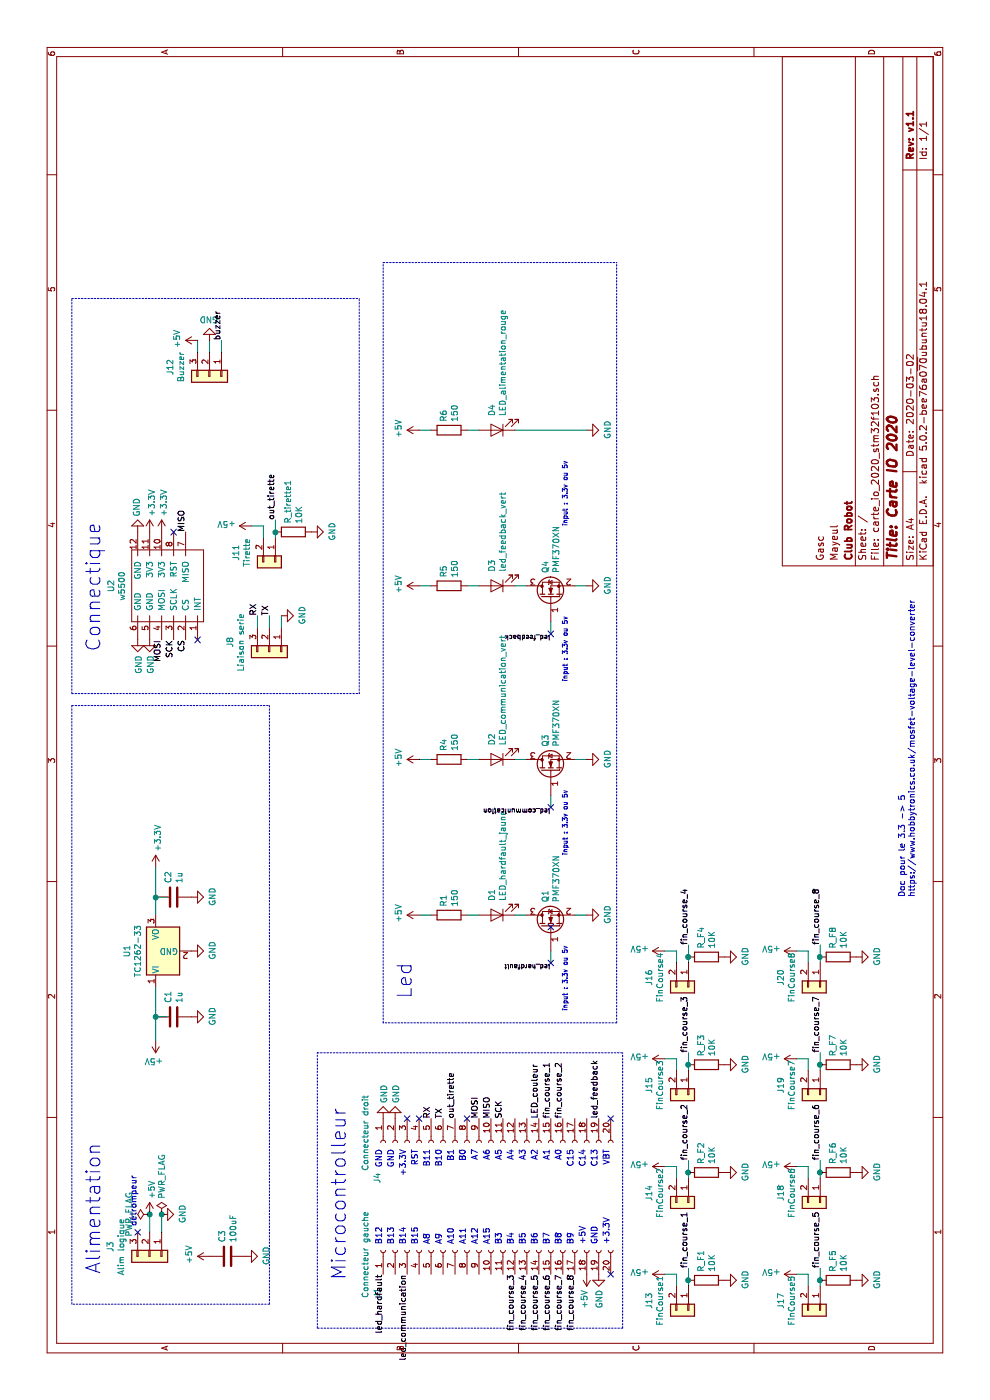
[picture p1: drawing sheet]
EESchema Schematic File Version 4
EELAYER 26 0
EELAYER END
$Descr A4 11693 8268
encoding utf-8
Sheet 1 1
Title "Carte IO 2020"
Date "2020-03-02"
Rev "v1.1"
Comp "Club Robot"
Comment1 "Mayeul"
Comment2 "Gasc"
Comment3 ""
Comment4 ""
$EndDescr
$Comp
L power:+5V #PWR0101
U 1 1
P 1550 1250
F 0 "#PWR0101" H 1550 1100 50  0001 C CNN
F 1 "+5V" V 1565 1378 50  0000 L CNN
F 2 "" H 1550 1250 50  0001 C CNN
F 3 "" H 1550 1250 50  0001 C CNN
	1    1550 1250
	0    1    1    0   
$EndComp
$Comp
L power:GND #PWR0102
U 1 1
P 1550 1350
F 0 "#PWR0102" H 1550 1100 50  0001 C CNN
F 1 "GND" H 1555 1177 50  0000 C CNN
F 2 "" H 1550 1350 50  0001 C CNN
F 3 "" H 1550 1350 50  0001 C CNN
	1    1550 1350
	1    0    0    -1  
$EndComp
Text Notes 1050 850  0    118  ~ 0
Alimentation
Wire Notes Line
	800  2250 800  600 
$Comp
L Device:LED D1
U 1 1
P 4050 4150
F 0 "D1" V 4088 4033 50  0000 R CNN
F 1 "LED_hardfault_jaune" V 3997 4033 50  0000 R CNN
F 2 "LED_THT:LED_D3.0mm" H 4050 4150 50  0001 C CNN
F 3 "~" H 4050 4150 50  0001 C CNN
	1    4050 4150
	0    -1   -1   0   
$EndComp
$Comp
L Device:R R1
U 1 1
P 4050 3750
F 0 "R1" H 4120 3796 50  0000 L CNN
F 1 "150" H 4120 3705 50  0000 L CNN
F 2 "Resistor_SMD:R_1206_3216Metric_Pad1.42x1.75mm_HandSolder" V 3980 3750 50  0001 C CNN
F 3 "~" H 4050 3750 50  0001 C CNN
	1    4050 3750
	1    0    0    -1  
$EndComp
Text Notes 3350 3450 0    118  ~ 0
Led
Wire Wire Line
	4050 3600 4050 3500
Wire Wire Line
	3750 4600 3650 4600
Wire Wire Line
	4050 4800 4050 4900
Wire Wire Line
	4050 4400 4050 4300
Wire Wire Line
	4050 3900 4050 4000
$Comp
L power:GND #PWR0103
U 1 1
P 4050 4900
F 0 "#PWR0103" H 4050 4650 50  0001 C CNN
F 1 "GND" H 4055 4727 50  0000 C CNN
F 2 "" H 4050 4900 50  0001 C CNN
F 3 "" H 4050 4900 50  0001 C CNN
	1    4050 4900
	1    0    0    -1  
$EndComp
$Comp
L power:+5V #PWR0104
U 1 1
P 4050 3500
F 0 "#PWR0104" H 4050 3350 50  0001 C CNN
F 1 "+5V" H 4065 3673 50  0000 C CNN
F 2 "" H 4050 3500 50  0001 C CNN
F 3 "" H 4050 3500 50  0001 C CNN
	1    4050 3500
	1    0    0    -1  
$EndComp
Text Notes 3250 4750 0    39   ~ 0
input : 3.3v ou 5v
Text Label 3650 4600 1    39   ~ 0
led_hardfault
Wire Notes Line
	3150 5150 3150 3200
Text Notes 1000 2900 0    118  ~ 0
Microcontrolleur
$Comp
L Connector_Generic:Conn_01x03 J8
U 1 1
P 6250 2250
F 0 "J8" H 6170 1925 50  0000 C CNN
F 1 "Liaison serie" H 6170 2016 50  0000 C CNN
F 2 "TerminalBlock_Phoenix:TerminalBlock_Phoenix_MPT-0,5-3-2.54_1x03_P2.54mm_Horizontal" H 6250 2250 50  0001 C CNN
F 3 "~" H 6250 2250 50  0001 C CNN
	1    6250 2250
	-1   0    0    1   
$EndComp
Wire Wire Line
	6450 2350 6550 2350
Wire Wire Line
	6450 2250 6550 2250
Wire Wire Line
	6450 2150 6550 2150
$Comp
L power:GND #PWR0105
U 1 1
P 6550 2350
F 0 "#PWR0105" H 6550 2100 50  0001 C CNN
F 1 "GND" H 6555 2177 50  0000 C CNN
F 2 "" H 6550 2350 50  0001 C CNN
F 3 "" H 6550 2350 50  0001 C CNN
	1    6550 2350
	1    0    0    -1  
$EndComp
Text Label 6550 2250 0    50   ~ 0
TX
Text Notes 6250 850  0    118  ~ 0
Connectique
$Comp
L @Robot:w5500 U2
U 1 1
P 6800 1400
F 0 "U2" H 6800 1875 50  0000 C CNN
F 1 "w5500" H 6800 1784 50  0000 C CNN
F 2 "@Robot:w5500" H 6800 1050 50  0001 C CNN
F 3 "/home/paul/nextcloud/Documents/INSA/Club Robot/DOC/w5500/W5500.pdf" H 6800 1050 50  0001 C CNN
	1    6800 1400
	1    0    0    -1  
$EndComp
$Comp
L power:GND #PWR0106
U 1 1
P 6350 1150
F 0 "#PWR0106" H 6350 900 50  0001 C CNN
F 1 "GND" V 6355 1022 50  0000 R CNN
F 2 "" H 6350 1150 50  0001 C CNN
F 3 "" H 6350 1150 50  0001 C CNN
	1    6350 1150
	0    1    1    0   
$EndComp
$Comp
L power:GND #PWR0107
U 1 1
P 6350 1250
F 0 "#PWR0107" H 6350 1000 50  0001 C CNN
F 1 "GND" V 6355 1122 50  0000 R CNN
F 2 "" H 6350 1250 50  0001 C CNN
F 3 "" H 6350 1250 50  0001 C CNN
	1    6350 1250
	0    1    1    0   
$EndComp
$Comp
L power:GND #PWR0108
U 1 1
P 7250 1150
F 0 "#PWR0108" H 7250 900 50  0001 C CNN
F 1 "GND" V 7255 1022 50  0000 R CNN
F 2 "" H 7250 1150 50  0001 C CNN
F 3 "" H 7250 1150 50  0001 C CNN
	1    7250 1150
	0    -1   -1   0   
$EndComp
$Comp
L Connector_Generic:Conn_01x03 J3
U 1 1
P 1200 1250
F 0 "J3" H 1120 925 50  0000 C CNN
F 1 "Alim logique" H 1120 1016 50  0000 C CNN
F 2 "TerminalBlock_Phoenix:TerminalBlock_Phoenix_MPT-0,5-3-2.54_1x03_P2.54mm_Horizontal" H 1200 1250 50  0001 C CNN
F 3 "~" H 1200 1250 50  0001 C CNN
	1    1200 1250
	-1   0    0    1   
$EndComp
Wire Wire Line
	1400 1250 1550 1250
Wire Wire Line
	1400 1350 1550 1350
NoConn ~ 1400 1150
Text Notes 1450 1150 0    50   ~ 0
détrompeur
$Comp
L power:+3.3V #PWR0109
U 1 1
P 7250 1250
F 0 "#PWR0109" H 7250 1100 50  0001 C CNN
F 1 "+3.3V" V 7265 1378 50  0000 L CNN
F 2 "" H 7250 1250 50  0001 C CNN
F 3 "" H 7250 1250 50  0001 C CNN
	1    7250 1250
	0    1    1    0   
$EndComp
$Comp
L power:+3.3V #PWR0110
U 1 1
P 7250 1350
F 0 "#PWR0110" H 7250 1200 50  0001 C CNN
F 1 "+3.3V" V 7265 1478 50  0000 L CNN
F 2 "" H 7250 1350 50  0001 C CNN
F 3 "" H 7250 1350 50  0001 C CNN
	1    7250 1350
	0    1    1    0   
$EndComp
NoConn ~ 7250 1450
Wire Notes Line
	9500 3200 9500 5150
Text Notes 4200 7650 0    50   ~ 0
Doc pour le 3.3 -> 5\nhttps://www.hobbytronics.co.uk/mosfet-voltage-level-converter
Wire Notes Line
	800  600  5800 600 
Wire Notes Line
	800  2250 5800 2250
Wire Notes Line
	5800 600  5800 2250
$Comp
L Connector:Conn_01x20_Female J1
U 1 1
P 1250 4100
F 0 "J1" H 850 5050 50  0000 L CNN
F 1 "Connecteur gauche" H 850 5150 50  0000 L CNN
F 2 "@Robot:PinSocket_1x20_P2.54mm_Vertical_Long_Pads" H 1250 4100 50  0001 C CNN
F 3 "~" H 1250 4100 50  0001 C CNN
	1    1250 4100
	1    0    0    -1  
$EndComp
$Comp
L power:GND #PWR0111
U 1 1
P 1050 5000
F 0 "#PWR0111" H 1050 4750 50  0001 C CNN
F 1 "GND" V 1055 4872 50  0000 R CNN
F 2 "" H 1050 5000 50  0001 C CNN
F 3 "" H 1050 5000 50  0001 C CNN
	1    1050 5000
	0    1    1    0   
$EndComp
$Comp
L power:GND #PWR0112
U 1 1
P 2350 3200
F 0 "#PWR0112" H 2350 2950 50  0001 C CNN
F 1 "GND" V 2355 3072 50  0000 R CNN
F 2 "" H 2350 3200 50  0001 C CNN
F 3 "" H 2350 3200 50  0001 C CNN
	1    2350 3200
	0    -1   1    0   
$EndComp
$Comp
L power:GND #PWR0113
U 1 1
P 2350 3300
F 0 "#PWR0113" H 2350 3050 50  0001 C CNN
F 1 "GND" V 2355 3172 50  0000 R CNN
F 2 "" H 2350 3300 50  0001 C CNN
F 3 "" H 2350 3300 50  0001 C CNN
	1    2350 3300
	0    -1   1    0   
$EndComp
$Comp
L power:+5V #PWR0114
U 1 1
P 1050 4900
F 0 "#PWR0114" H 1050 4750 50  0001 C CNN
F 1 "+5V" V 1065 5028 50  0000 L CNN
F 2 "" H 1050 4900 50  0001 C CNN
F 3 "" H 1050 4900 50  0001 C CNN
	1    1050 4900
	0    -1   -1   0   
$EndComp
Wire Notes Line
	2900 2650 2900 5200
Wire Notes Line
	600  5200 600  2650
Wire Notes Line
	3150 5150 9500 5150
Wire Notes Line
	3150 3200 9500 3200
$Comp
L Connector:Conn_01x20_Female J4
U 1 1
P 2150 4100
F 0 "J4" H 2400 5050 50  0000 L CNN
F 1 "Connecteur droit" H 1750 5150 50  0000 L CNN
F 2 "@Robot:PinSocket_1x20_P2.54mm_Vertical_Long_Pads" H 2150 4100 50  0001 C CNN
F 3 "~" H 2150 4100 50  0001 C CNN
	1    2150 4100
	-1   0    0    -1  
$EndComp
NoConn ~ 6350 1650
$Comp
L power:PWR_FLAG #FLG0101
U 1 1
P 1550 1350
F 0 "#FLG0101" H 1550 1425 50  0001 C CNN
F 1 "PWR_FLAG" V 1550 1478 50  0000 L CNN
F 2 "" H 1550 1350 50  0001 C CNN
F 3 "~" H 1550 1350 50  0001 C CNN
	1    1550 1350
	0    1    1    0   
$EndComp
Connection ~ 1550 1350
$Comp
L power:PWR_FLAG #FLG0102
U 1 1
P 1550 1250
F 0 "#FLG0102" H 1550 1325 50  0001 C CNN
F 1 "PWR_FLAG" H 1550 1424 50  0000 C CNN
F 2 "" H 1550 1250 50  0001 C CNN
F 3 "~" H 1550 1250 50  0001 C CNN
	1    1550 1250
	1    0    0    -1  
$EndComp
Connection ~ 1550 1250
Text Notes 2100 5100 2    50   ~ 0
VBT
Text Notes 2100 5000 2    50   ~ 0
C13\n
Text Notes 2100 4900 2    50   ~ 0
C14
Text Notes 2100 4800 2    50   ~ 0
C15
Text Notes 2100 4700 2    50   ~ 0
A0
Text Notes 2100 4600 2    50   ~ 0
A1
Text Notes 2100 4500 2    50   ~ 0
A2
Text Notes 2100 4400 2    50   ~ 0
A3
Text Notes 2100 4300 2    50   ~ 0
A4
Text Notes 2100 4200 2    50   ~ 0
A5
Text Notes 2100 4100 2    50   ~ 0
A6
Text Notes 2100 4000 2    50   ~ 0
A7
Text Notes 2100 3900 2    50   ~ 0
B0
Text Notes 2100 3800 2    50   ~ 0
B1
Text Notes 2100 3700 2    50   ~ 0
B10
Text Notes 2100 3600 2    50   ~ 0
B11
Text Notes 2100 3500 2    50   ~ 0
RST
Text Notes 2100 3400 2    50   ~ 0
+3.3V
Text Notes 2100 3300 2    50   ~ 0
GND
Text Notes 2100 3200 2    50   ~ 0
GND
Text Notes 1300 5100 0    50   ~ 0
+3.3V
Text Notes 1300 5000 0    50   ~ 0
GND
Text Notes 1300 4900 0    50   ~ 0
+5V
Text Notes 1300 4800 0    50   ~ 0
B9
Text Notes 1300 4700 0    50   ~ 0
B8
Text Notes 1300 4600 0    50   ~ 0
B7
Text Notes 1300 4500 0    50   ~ 0
B6
Text Notes 1300 4400 0    50   ~ 0
B5
Text Notes 1300 4300 0    50   ~ 0
B4
Text Notes 1300 4200 0    50   ~ 0
B3
Text Notes 1300 4100 0    50   ~ 0
A15
Text Notes 1300 4000 0    50   ~ 0
A12
Text Notes 1300 3900 0    50   ~ 0
A11
Text Notes 1300 3800 0    50   ~ 0
A10
Text Notes 1300 3700 0    50   ~ 0
A9
Text Notes 1300 3600 0    50   ~ 0
A8
Text Notes 1300 3500 0    50   ~ 0
B15
Text Notes 1300 3400 0    50   ~ 0
B14
Text Notes 1300 3300 0    50   ~ 0
B13
Text Notes 1300 3200 0    50   ~ 0
B12
NoConn ~ 2350 5100
NoConn ~ 2350 3500
$Comp
L Device:Q_NMOS_GSD Q1
U 1 1
P 3950 4600
F 0 "Q1" H 4156 4646 50  0000 L CNN
F 1 "PMF370XN" H 4156 4555 50  0000 L CNN
F 2 "Package_TO_SOT_SMD:SOT-323_SC-70_Handsoldering" H 4150 4700 50  0001 C CNN
F 3 "~" H 3950 4600 50  0001 C CNN
	1    3950 4600
	1    0    0    -1  
$EndComp
$Comp
L Device:LED D2
U 1 1
P 5350 4150
F 0 "D2" V 5388 4033 50  0000 R CNN
F 1 "LED_communication_vert" V 5297 4033 50  0000 R CNN
F 2 "LED_THT:LED_D3.0mm" H 5350 4150 50  0001 C CNN
F 3 "~" H 5350 4150 50  0001 C CNN
	1    5350 4150
	0    -1   -1   0   
$EndComp
$Comp
L Device:R R4
U 1 1
P 5350 3750
F 0 "R4" H 5420 3796 50  0000 L CNN
F 1 "150" H 5420 3705 50  0000 L CNN
F 2 "Resistor_SMD:R_1206_3216Metric_Pad1.42x1.75mm_HandSolder" V 5280 3750 50  0001 C CNN
F 3 "~" H 5350 3750 50  0001 C CNN
	1    5350 3750
	1    0    0    -1  
$EndComp
Wire Wire Line
	5350 3600 5350 3500
Wire Wire Line
	5050 4600 4950 4600
Wire Wire Line
	5350 4800 5350 4900
Wire Wire Line
	5350 4400 5350 4300
Wire Wire Line
	5350 3900 5350 4000
$Comp
L power:GND #PWR0115
U 1 1
P 5350 4900
F 0 "#PWR0115" H 5350 4650 50  0001 C CNN
F 1 "GND" H 5355 4727 50  0000 C CNN
F 2 "" H 5350 4900 50  0001 C CNN
F 3 "" H 5350 4900 50  0001 C CNN
	1    5350 4900
	1    0    0    -1  
$EndComp
$Comp
L power:+5V #PWR0116
U 1 1
P 5350 3500
F 0 "#PWR0116" H 5350 3350 50  0001 C CNN
F 1 "+5V" H 5365 3673 50  0000 C CNN
F 2 "" H 5350 3500 50  0001 C CNN
F 3 "" H 5350 3500 50  0001 C CNN
	1    5350 3500
	1    0    0    -1  
$EndComp
Text Notes 4550 4750 0    39   ~ 0
input : 3.3v ou 5v
Text Label 4950 4600 1    39   ~ 0
led_communication
$Comp
L Device:Q_NMOS_GSD Q3
U 1 1
P 5250 4600
F 0 "Q3" H 5456 4646 50  0000 L CNN
F 1 "PMF370XN" H 5456 4555 50  0000 L CNN
F 2 "Package_TO_SOT_SMD:SOT-323_SC-70_Handsoldering" H 5450 4700 50  0001 C CNN
F 3 "~" H 5250 4600 50  0001 C CNN
	1    5250 4600
	1    0    0    -1  
$EndComp
$Comp
L Device:LED D3
U 1 1
P 6800 4150
F 0 "D3" V 6838 4033 50  0000 R CNN
F 1 "led_feedback_vert" V 6747 4033 50  0000 R CNN
F 2 "LED_THT:LED_D3.0mm" H 6800 4150 50  0001 C CNN
F 3 "~" H 6800 4150 50  0001 C CNN
	1    6800 4150
	0    -1   -1   0   
$EndComp
$Comp
L Device:R R5
U 1 1
P 6800 3750
F 0 "R5" H 6870 3796 50  0000 L CNN
F 1 "150" H 6870 3705 50  0000 L CNN
F 2 "Resistor_SMD:R_1206_3216Metric_Pad1.42x1.75mm_HandSolder" V 6730 3750 50  0001 C CNN
F 3 "~" H 6800 3750 50  0001 C CNN
	1    6800 3750
	1    0    0    -1  
$EndComp
Wire Wire Line
	6800 3600 6800 3500
Wire Wire Line
	6500 4600 6400 4600
Wire Wire Line
	6800 4800 6800 4900
Wire Wire Line
	6800 4400 6800 4300
Wire Wire Line
	6800 3900 6800 4000
$Comp
L power:GND #PWR0117
U 1 1
P 6800 4900
F 0 "#PWR0117" H 6800 4650 50  0001 C CNN
F 1 "GND" H 6805 4727 50  0000 C CNN
F 2 "" H 6800 4900 50  0001 C CNN
F 3 "" H 6800 4900 50  0001 C CNN
	1    6800 4900
	1    0    0    -1  
$EndComp
$Comp
L power:+5V #PWR0118
U 1 1
P 6800 3500
F 0 "#PWR0118" H 6800 3350 50  0001 C CNN
F 1 "+5V" H 6815 3673 50  0000 C CNN
F 2 "" H 6800 3500 50  0001 C CNN
F 3 "" H 6800 3500 50  0001 C CNN
	1    6800 3500
	1    0    0    -1  
$EndComp
Text Notes 6000 4750 0    39   ~ 0
input : 3.3v ou 5v
Text Label 6400 4600 1    39   ~ 0
led_feedback
$Comp
L Device:Q_NMOS_GSD Q4
U 1 1
P 6700 4600
F 0 "Q4" H 6906 4646 50  0000 L CNN
F 1 "PMF370XN" H 6906 4555 50  0000 L CNN
F 2 "Package_TO_SOT_SMD:SOT-323_SC-70_Handsoldering" H 6900 4700 50  0001 C CNN
F 3 "~" H 6700 4600 50  0001 C CNN
	1    6700 4600
	1    0    0    -1  
$EndComp
$Comp
L Device:LED D4
U 1 1
P 8100 4150
F 0 "D4" V 8138 4033 50  0000 R CNN
F 1 "LED_alimentation_rouge" V 8047 4033 50  0000 R CNN
F 2 "LED_THT:LED_D3.0mm" H 8100 4150 50  0001 C CNN
F 3 "~" H 8100 4150 50  0001 C CNN
	1    8100 4150
	0    -1   -1   0   
$EndComp
$Comp
L Device:R R6
U 1 1
P 8100 3750
F 0 "R6" H 8170 3796 50  0000 L CNN
F 1 "150" H 8170 3705 50  0000 L CNN
F 2 "Resistor_SMD:R_1206_3216Metric_Pad1.42x1.75mm_HandSolder" V 8030 3750 50  0001 C CNN
F 3 "~" H 8100 3750 50  0001 C CNN
	1    8100 3750
	1    0    0    -1  
$EndComp
Wire Wire Line
	8100 3600 8100 3500
Wire Wire Line
	8100 3900 8100 4000
$Comp
L power:GND #PWR0119
U 1 1
P 8100 4900
F 0 "#PWR0119" H 8100 4650 50  0001 C CNN
F 1 "GND" H 8105 4727 50  0000 C CNN
F 2 "" H 8100 4900 50  0001 C CNN
F 3 "" H 8100 4900 50  0001 C CNN
	1    8100 4900
	1    0    0    -1  
$EndComp
$Comp
L power:+5V #PWR0120
U 1 1
P 8100 3500
F 0 "#PWR0120" H 8100 3350 50  0001 C CNN
F 1 "+5V" H 8115 3673 50  0000 C CNN
F 2 "" H 8100 3500 50  0001 C CNN
F 3 "" H 8100 3500 50  0001 C CNN
	1    8100 3500
	1    0    0    -1  
$EndComp
Text Notes 7300 4750 0    39   ~ 0
input : 3.3v ou 5v
Wire Wire Line
	8100 4300 8100 4900
NoConn ~ 3650 4600
NoConn ~ 6400 4600
Wire Notes Line
	5900 3000 9200 3000
Wire Notes Line
	5900 600  9200 600 
Wire Notes Line
	600  2650 2900 2650
Wire Notes Line
	600  5200 2900 5200
NoConn ~ 1050 5100
NoConn ~ 2350 3400
NoConn ~ 4950 4600
Text Label 6350 1350 2    50   ~ 0
MOSI
Text Label 6350 1450 2    50   ~ 0
SCK
Text Label 6350 1550 2    50   ~ 0
CS
Text Label 7250 1550 0    50   ~ 0
MISO
Text Label 2350 4100 0    50   ~ 0
MISO
Text Label 2350 4000 0    50   ~ 0
MOSI
Text Label 2350 4200 0    50   ~ 0
SCK
Text Label 6550 2150 0    50   ~ 0
RX
$Comp
L Connector_Generic:Conn_01x02 J11
U 1 1
P 7000 2300
F 0 "J11" H 6920 1975 50  0000 C CNN
F 1 "Tirette" H 6920 2066 50  0000 C CNN
F 2 "TerminalBlock_Phoenix:TerminalBlock_Phoenix_MPT-0,5-2-2.54_1x02_P2.54mm_Horizontal" H 7000 2300 50  0001 C CNN
F 3 "~" H 7000 2300 50  0001 C CNN
	1    7000 2300
	-1   0    0    1   
$EndComp
Wire Wire Line
	7200 2200 7300 2200
Wire Wire Line
	7300 2200 7300 2100
Text Label 2350 3700 0    50   ~ 0
TX
Text Label 2350 3600 0    50   ~ 0
RX
Text Label 2350 3800 0    50   ~ 0
out_tirette
Wire Notes Line
	5900 600  5900 3000
Wire Notes Line
	9200 600  9200 3000
Text Label 7350 2300 0    50   ~ 0
out_tirette
Text Label 2350 4500 0    50   ~ 0
LED_couleur
Text Label 1050 3200 2    50   ~ 0
led_hardfault
Text Label 2350 5000 0    50   ~ 0
led_feedback
Text Label 1050 3400 2    50   ~ 0
led_communication
$Comp
L Regulator_Linear:TC1262-33 U1
U 1 1
P 3750 1300
F 0 "U1" H 3750 1542 50  0000 C CNN
F 1 "TC1262-33" H 3750 1451 50  0000 C CNN
F 2 "Package_TO_SOT_SMD:SOT-223-3_TabPin2" H 3750 1525 50  0001 C CIN
F 3 "http://ww1.microchip.com/downloads/en/DeviceDoc/21373C.pdf" H 3750 1000 50  0001 C CNN
	1    3750 1300
	1    0    0    -1  
$EndComp
$Comp
L Device:C C1
U 1 1
P 3200 1450
F 0 "C1" H 3315 1496 50  0000 L CNN
F 1 "1u" H 3315 1405 50  0000 L CNN
F 2 "Capacitor_SMD:C_1206_3216Metric_Pad1.42x1.75mm_HandSolder" H 3238 1300 50  0001 C CNN
F 3 "~" H 3200 1450 50  0001 C CNN
	1    3200 1450
	1    0    0    -1  
$EndComp
$Comp
L Device:C C2
U 1 1
P 4200 1450
F 0 "C2" H 4315 1496 50  0000 L CNN
F 1 "1u" H 4315 1405 50  0000 L CNN
F 2 "Capacitor_SMD:C_1206_3216Metric_Pad1.42x1.75mm_HandSolder" H 4238 1300 50  0001 C CNN
F 3 "~" H 4200 1450 50  0001 C CNN
	1    4200 1450
	1    0    0    -1  
$EndComp
$Comp
L Device:C C3
U 1 1
P 1200 1900
F 0 "C3" H 1315 1946 50  0000 L CNN
F 1 "100uF" H 1315 1855 50  0000 L CNN
F 2 "Capacitor_THT:CP_Radial_D6.3mm_P2.50mm" H 1238 1750 50  0001 C CNN
F 3 "~" H 1200 1900 50  0001 C CNN
	1    1200 1900
	1    0    0    -1  
$EndComp
$Comp
L power:+5V #PWR0126
U 1 1
P 1200 1750
F 0 "#PWR0126" H 1200 1600 50  0001 C CNN
F 1 "+5V" H 1215 1923 50  0000 C CNN
F 2 "" H 1200 1750 50  0001 C CNN
F 3 "" H 1200 1750 50  0001 C CNN
	1    1200 1750
	1    0    0    -1  
$EndComp
$Comp
L power:GND #PWR0127
U 1 1
P 1200 2050
F 0 "#PWR0127" H 1200 1800 50  0001 C CNN
F 1 "GND" H 1205 1877 50  0000 C CNN
F 2 "" H 1200 2050 50  0001 C CNN
F 3 "" H 1200 2050 50  0001 C CNN
	1    1200 2050
	1    0    0    -1  
$EndComp
$Comp
L power:+5V #PWR0128
U 1 1
P 3000 1300
F 0 "#PWR0128" H 3000 1150 50  0001 C CNN
F 1 "+5V" H 3015 1473 50  0000 C CNN
F 2 "" H 3000 1300 50  0001 C CNN
F 3 "" H 3000 1300 50  0001 C CNN
	1    3000 1300
	0    -1   -1   0   
$EndComp
Wire Wire Line
	3200 1300 3200 1400
Connection ~ 3200 1300
Wire Wire Line
	3200 1300 3450 1300
$Comp
L power:+3.3V #PWR0129
U 1 1
P 4450 1300
F 0 "#PWR0129" H 4450 1150 50  0001 C CNN
F 1 "+3.3V" V 4465 1428 50  0000 L CNN
F 2 "" H 4450 1300 50  0001 C CNN
F 3 "" H 4450 1300 50  0001 C CNN
	1    4450 1300
	0    1    1    0   
$EndComp
Wire Wire Line
	4050 1300 4200 1300
Wire Wire Line
	4200 1400 4200 1300
Wire Wire Line
	3000 1300 3200 1300
$Comp
L power:GND #PWR0130
U 1 1
P 3200 1600
F 0 "#PWR0130" H 3200 1350 50  0001 C CNN
F 1 "GND" H 3205 1427 50  0000 C CNN
F 2 "" H 3200 1600 50  0001 C CNN
F 3 "" H 3200 1600 50  0001 C CNN
	1    3200 1600
	1    0    0    -1  
$EndComp
$Comp
L power:GND #PWR0131
U 1 1
P 3750 1600
F 0 "#PWR0131" H 3750 1350 50  0001 C CNN
F 1 "GND" H 3755 1427 50  0000 C CNN
F 2 "" H 3750 1600 50  0001 C CNN
F 3 "" H 3750 1600 50  0001 C CNN
	1    3750 1600
	1    0    0    -1  
$EndComp
$Comp
L power:GND #PWR0132
U 1 1
P 4200 1600
F 0 "#PWR0132" H 4200 1350 50  0001 C CNN
F 1 "GND" H 4205 1427 50  0000 C CNN
F 2 "" H 4200 1600 50  0001 C CNN
F 3 "" H 4200 1600 50  0001 C CNN
	1    4200 1600
	1    0    0    -1  
$EndComp
Connection ~ 4200 1300
Wire Wire Line
	4200 1300 4450 1300
NoConn ~ 3950 4600
$Comp
L Connector_Generic:Conn_01x03 J12
U 1 1
P 8550 1750
F 0 "J12" H 8470 1425 50  0000 C CNN
F 1 "Buzzer" H 8470 1516 50  0000 C CNN
F 2 "@Robot:HE14-3-straight" H 8550 1750 50  0001 C CNN
F 3 "~" H 8550 1750 50  0001 C CNN
	1    8550 1750
	-1   0    0    1   
$EndComp
Wire Wire Line
	8750 1850 8850 1850
Wire Wire Line
	8750 1750 8850 1750
Wire Wire Line
	8750 1650 8850 1650
$Comp
L power:GND #PWR0125
U 1 1
P 8850 1750
F 0 "#PWR0125" H 8850 1500 50  0001 C CNN
F 1 "GND" H 8855 1577 50  0000 C CNN
F 2 "" H 8850 1750 50  0001 C CNN
F 3 "" H 8850 1750 50  0001 C CNN
	1    8850 1750
	0    -1   -1   0   
$EndComp
$Comp
L power:+5V #PWR0135
U 1 1
P 8850 1650
F 0 "#PWR0135" H 8850 1500 50  0001 C CNN
F 1 "+5V" H 8865 1823 50  0000 C CNN
F 2 "" H 8850 1650 50  0001 C CNN
F 3 "" H 8850 1650 50  0001 C CNN
	1    8850 1650
	1    0    0    -1  
$EndComp
Text Label 8850 1850 0    50   ~ 0
buzzer
Wire Wire Line
	7200 2300 7250 2300
Wire Wire Line
	950  5650 1050 5650
Wire Wire Line
	1050 5650 1050 5550
$Comp
L power:+5V #PWR0136
U 1 1
P 1050 5550
F 0 "#PWR0136" H 1050 5400 50  0001 C CNN
F 1 "+5V" V 1065 5678 50  0000 L CNN
F 2 "" H 1050 5550 50  0001 C CNN
F 3 "" H 1050 5550 50  0001 C CNN
	1    1050 5550
	1    0    0    -1  
$EndComp
Text Label 1100 5750 0    50   ~ 0
fin_course_1
Wire Wire Line
	950  5750 1000 5750
$Comp
L Connector_Generic:Conn_01x02 J13
U 1 1
P 750 5750
F 0 "J13" H 670 5425 50  0000 C CNN
F 1 "FinCourse1" H 670 5516 50  0000 C CNN
F 2 "TerminalBlock_Phoenix:TerminalBlock_Phoenix_MPT-0,5-2-2.54_1x02_P2.54mm_Horizontal" H 750 5750 50  0001 C CNN
F 3 "~" H 750 5750 50  0001 C CNN
	1    750  5750
	-1   0    0    1   
$EndComp
Wire Wire Line
	1850 5650 1950 5650
Wire Wire Line
	1950 5650 1950 5550
$Comp
L power:+5V #PWR0137
U 1 1
P 1950 5550
F 0 "#PWR0137" H 1950 5400 50  0001 C CNN
F 1 "+5V" V 1965 5678 50  0000 L CNN
F 2 "" H 1950 5550 50  0001 C CNN
F 3 "" H 1950 5550 50  0001 C CNN
	1    1950 5550
	1    0    0    -1  
$EndComp
Text Label 2000 5750 0    50   ~ 0
fin_course_2
Wire Wire Line
	1850 5750 1900 5750
$Comp
L Connector_Generic:Conn_01x02 J14
U 1 1
P 1650 5750
F 0 "J14" H 1570 5425 50  0000 C CNN
F 1 "FinCourse2" H 1570 5516 50  0000 C CNN
F 2 "TerminalBlock_Phoenix:TerminalBlock_Phoenix_MPT-0,5-2-2.54_1x02_P2.54mm_Horizontal" H 1650 5750 50  0001 C CNN
F 3 "~" H 1650 5750 50  0001 C CNN
	1    1650 5750
	-1   0    0    1   
$EndComp
Wire Wire Line
	2750 5650 2850 5650
Wire Wire Line
	2850 5650 2850 5550
$Comp
L power:+5V #PWR0138
U 1 1
P 2850 5550
F 0 "#PWR0138" H 2850 5400 50  0001 C CNN
F 1 "+5V" V 2865 5678 50  0000 L CNN
F 2 "" H 2850 5550 50  0001 C CNN
F 3 "" H 2850 5550 50  0001 C CNN
	1    2850 5550
	1    0    0    -1  
$EndComp
Text Label 2900 5750 0    50   ~ 0
fin_course_3
Wire Wire Line
	2750 5750 2800 5750
$Comp
L Connector_Generic:Conn_01x02 J15
U 1 1
P 2550 5750
F 0 "J15" H 2470 5425 50  0000 C CNN
F 1 "FinCourse3" H 2470 5516 50  0000 C CNN
F 2 "TerminalBlock_Phoenix:TerminalBlock_Phoenix_MPT-0,5-2-2.54_1x02_P2.54mm_Horizontal" H 2550 5750 50  0001 C CNN
F 3 "~" H 2550 5750 50  0001 C CNN
	1    2550 5750
	-1   0    0    1   
$EndComp
Wire Wire Line
	3650 5650 3750 5650
Wire Wire Line
	3750 5650 3750 5550
$Comp
L power:+5V #PWR0139
U 1 1
P 3750 5550
F 0 "#PWR0139" H 3750 5400 50  0001 C CNN
F 1 "+5V" V 3765 5678 50  0000 L CNN
F 2 "" H 3750 5550 50  0001 C CNN
F 3 "" H 3750 5550 50  0001 C CNN
	1    3750 5550
	1    0    0    -1  
$EndComp
Text Label 3800 5750 0    50   ~ 0
fin_course_4
Wire Wire Line
	3650 5750 3700 5750
$Comp
L Connector_Generic:Conn_01x02 J16
U 1 1
P 3450 5750
F 0 "J16" H 3370 5425 50  0000 C CNN
F 1 "FinCourse4" H 3370 5516 50  0000 C CNN
F 2 "TerminalBlock_Phoenix:TerminalBlock_Phoenix_MPT-0,5-2-2.54_1x02_P2.54mm_Horizontal" H 3450 5750 50  0001 C CNN
F 3 "~" H 3450 5750 50  0001 C CNN
	1    3450 5750
	-1   0    0    1   
$EndComp
Wire Wire Line
	950  6750 1050 6750
Wire Wire Line
	1050 6750 1050 6650
$Comp
L power:+5V #PWR0140
U 1 1
P 1050 6650
F 0 "#PWR0140" H 1050 6500 50  0001 C CNN
F 1 "+5V" V 1065 6778 50  0000 L CNN
F 2 "" H 1050 6650 50  0001 C CNN
F 3 "" H 1050 6650 50  0001 C CNN
	1    1050 6650
	1    0    0    -1  
$EndComp
Text Label 1100 6850 0    50   ~ 0
fin_course_5
Wire Wire Line
	950  6850 1000 6850
$Comp
L Connector_Generic:Conn_01x02 J17
U 1 1
P 750 6850
F 0 "J17" H 670 6525 50  0000 C CNN
F 1 "FinCourse5" H 670 6616 50  0000 C CNN
F 2 "TerminalBlock_Phoenix:TerminalBlock_Phoenix_MPT-0,5-2-2.54_1x02_P2.54mm_Horizontal" H 750 6850 50  0001 C CNN
F 3 "~" H 750 6850 50  0001 C CNN
	1    750  6850
	-1   0    0    1   
$EndComp
Wire Wire Line
	1850 6750 1950 6750
Wire Wire Line
	1950 6750 1950 6650
$Comp
L power:+5V #PWR0141
U 1 1
P 1950 6650
F 0 "#PWR0141" H 1950 6500 50  0001 C CNN
F 1 "+5V" V 1965 6778 50  0000 L CNN
F 2 "" H 1950 6650 50  0001 C CNN
F 3 "" H 1950 6650 50  0001 C CNN
	1    1950 6650
	1    0    0    -1  
$EndComp
Text Label 2000 6850 0    50   ~ 0
fin_course_6
Wire Wire Line
	1850 6850 1900 6850
$Comp
L Connector_Generic:Conn_01x02 J18
U 1 1
P 1650 6850
F 0 "J18" H 1570 6525 50  0000 C CNN
F 1 "FinCourse6" H 1570 6616 50  0000 C CNN
F 2 "TerminalBlock_Phoenix:TerminalBlock_Phoenix_MPT-0,5-2-2.54_1x02_P2.54mm_Horizontal" H 1650 6850 50  0001 C CNN
F 3 "~" H 1650 6850 50  0001 C CNN
	1    1650 6850
	-1   0    0    1   
$EndComp
Wire Wire Line
	2750 6750 2850 6750
Wire Wire Line
	2850 6750 2850 6650
$Comp
L power:+5V #PWR0142
U 1 1
P 2850 6650
F 0 "#PWR0142" H 2850 6500 50  0001 C CNN
F 1 "+5V" V 2865 6778 50  0000 L CNN
F 2 "" H 2850 6650 50  0001 C CNN
F 3 "" H 2850 6650 50  0001 C CNN
	1    2850 6650
	1    0    0    -1  
$EndComp
Text Label 2900 6850 0    50   ~ 0
fin_course_7
Wire Wire Line
	2750 6850 2800 6850
$Comp
L Connector_Generic:Conn_01x02 J19
U 1 1
P 2550 6850
F 0 "J19" H 2470 6525 50  0000 C CNN
F 1 "FinCourse7" H 2470 6616 50  0000 C CNN
F 2 "TerminalBlock_Phoenix:TerminalBlock_Phoenix_MPT-0,5-2-2.54_1x02_P2.54mm_Horizontal" H 2550 6850 50  0001 C CNN
F 3 "~" H 2550 6850 50  0001 C CNN
	1    2550 6850
	-1   0    0    1   
$EndComp
Wire Wire Line
	3650 6750 3750 6750
Wire Wire Line
	3750 6750 3750 6650
$Comp
L power:+5V #PWR0143
U 1 1
P 3750 6650
F 0 "#PWR0143" H 3750 6500 50  0001 C CNN
F 1 "+5V" V 3765 6778 50  0000 L CNN
F 2 "" H 3750 6650 50  0001 C CNN
F 3 "" H 3750 6650 50  0001 C CNN
	1    3750 6650
	1    0    0    -1  
$EndComp
Text Label 3800 6850 0    50   ~ 0
fin_course_8
Wire Wire Line
	3650 6850 3700 6850
$Comp
L Connector_Generic:Conn_01x02 J20
U 1 1
P 3450 6850
F 0 "J20" H 3370 6525 50  0000 C CNN
F 1 "FinCourse8" H 3370 6616 50  0000 C CNN
F 2 "TerminalBlock_Phoenix:TerminalBlock_Phoenix_MPT-0,5-2-2.54_1x02_P2.54mm_Horizontal" H 3450 6850 50  0001 C CNN
F 3 "~" H 3450 6850 50  0001 C CNN
	1    3450 6850
	-1   0    0    1   
$EndComp
Text Label 2350 4600 0    50   ~ 0
fin_course_1
Text Label 2350 4700 0    50   ~ 0
fin_course_2
Text Label 1050 4300 2    50   ~ 0
fin_course_3
Text Label 1050 4400 2    50   ~ 0
fin_course_4
Text Label 1050 4600 2    50   ~ 0
fin_course_6
Text Label 1050 4500 2    50   ~ 0
fin_course_5
Text Label 1050 4700 2    50   ~ 0
fin_course_7
Text Label 1050 4800 2    50   ~ 0
fin_course_8
NoConn ~ 2350 3900
$Comp
L power:GND #PWR0121
U 1 1
P 1000 6050
F 0 "#PWR0121" H 1000 5800 50  0001 C CNN
F 1 "GND" H 1005 5877 50  0000 C CNN
F 2 "" H 1000 6050 50  0001 C CNN
F 3 "" H 1000 6050 50  0001 C CNN
	1    1000 6050
	1    0    0    -1  
$EndComp
$Comp
L Device:R R_F1
U 1 1
P 1000 5900
F 0 "R_F1" H 1070 5946 50  0000 L CNN
F 1 "10K" H 1070 5855 50  0000 L CNN
F 2 "Resistor_SMD:R_1206_3216Metric_Pad1.42x1.75mm_HandSolder" V 930 5900 50  0001 C CNN
F 3 "~" H 1000 5900 50  0001 C CNN
	1    1000 5900
	1    0    0    -1  
$EndComp
$Comp
L power:GND #PWR0122
U 1 1
P 1900 6050
F 0 "#PWR0122" H 1900 5800 50  0001 C CNN
F 1 "GND" H 1905 5877 50  0000 C CNN
F 2 "" H 1900 6050 50  0001 C CNN
F 3 "" H 1900 6050 50  0001 C CNN
	1    1900 6050
	1    0    0    -1  
$EndComp
$Comp
L Device:R R_F2
U 1 1
P 1900 5900
F 0 "R_F2" H 1970 5946 50  0000 L CNN
F 1 "10K" H 1970 5855 50  0000 L CNN
F 2 "Resistor_SMD:R_1206_3216Metric_Pad1.42x1.75mm_HandSolder" V 1830 5900 50  0001 C CNN
F 3 "~" H 1900 5900 50  0001 C CNN
	1    1900 5900
	1    0    0    -1  
$EndComp
$Comp
L power:GND #PWR0123
U 1 1
P 2800 6050
F 0 "#PWR0123" H 2800 5800 50  0001 C CNN
F 1 "GND" H 2805 5877 50  0000 C CNN
F 2 "" H 2800 6050 50  0001 C CNN
F 3 "" H 2800 6050 50  0001 C CNN
	1    2800 6050
	1    0    0    -1  
$EndComp
$Comp
L Device:R R_F3
U 1 1
P 2800 5900
F 0 "R_F3" H 2870 5946 50  0000 L CNN
F 1 "10K" H 2870 5855 50  0000 L CNN
F 2 "Resistor_SMD:R_1206_3216Metric_Pad1.42x1.75mm_HandSolder" V 2730 5900 50  0001 C CNN
F 3 "~" H 2800 5900 50  0001 C CNN
	1    2800 5900
	1    0    0    -1  
$EndComp
$Comp
L power:GND #PWR0124
U 1 1
P 3700 6050
F 0 "#PWR0124" H 3700 5800 50  0001 C CNN
F 1 "GND" H 3705 5877 50  0000 C CNN
F 2 "" H 3700 6050 50  0001 C CNN
F 3 "" H 3700 6050 50  0001 C CNN
	1    3700 6050
	1    0    0    -1  
$EndComp
$Comp
L Device:R R_F4
U 1 1
P 3700 5900
F 0 "R_F4" H 3770 5946 50  0000 L CNN
F 1 "10K" H 3770 5855 50  0000 L CNN
F 2 "Resistor_SMD:R_1206_3216Metric_Pad1.42x1.75mm_HandSolder" V 3630 5900 50  0001 C CNN
F 3 "~" H 3700 5900 50  0001 C CNN
	1    3700 5900
	1    0    0    -1  
$EndComp
Connection ~ 1000 5750
Wire Wire Line
	1000 5750 1100 5750
Connection ~ 1900 5750
Wire Wire Line
	1900 5750 2000 5750
Connection ~ 2800 5750
Wire Wire Line
	2800 5750 2900 5750
Connection ~ 3700 5750
Wire Wire Line
	3700 5750 3800 5750
$Comp
L power:GND #PWR0133
U 1 1
P 1000 7150
F 0 "#PWR0133" H 1000 6900 50  0001 C CNN
F 1 "GND" H 1005 6977 50  0000 C CNN
F 2 "" H 1000 7150 50  0001 C CNN
F 3 "" H 1000 7150 50  0001 C CNN
	1    1000 7150
	1    0    0    -1  
$EndComp
$Comp
L Device:R R_F5
U 1 1
P 1000 7000
F 0 "R_F5" H 1070 7046 50  0000 L CNN
F 1 "10K" H 1070 6955 50  0000 L CNN
F 2 "Resistor_SMD:R_1206_3216Metric_Pad1.42x1.75mm_HandSolder" V 930 7000 50  0001 C CNN
F 3 "~" H 1000 7000 50  0001 C CNN
	1    1000 7000
	1    0    0    -1  
$EndComp
$Comp
L power:GND #PWR0134
U 1 1
P 1900 7150
F 0 "#PWR0134" H 1900 6900 50  0001 C CNN
F 1 "GND" H 1905 6977 50  0000 C CNN
F 2 "" H 1900 7150 50  0001 C CNN
F 3 "" H 1900 7150 50  0001 C CNN
	1    1900 7150
	1    0    0    -1  
$EndComp
$Comp
L Device:R R_F6
U 1 1
P 1900 7000
F 0 "R_F6" H 1970 7046 50  0000 L CNN
F 1 "10K" H 1970 6955 50  0000 L CNN
F 2 "Resistor_SMD:R_1206_3216Metric_Pad1.42x1.75mm_HandSolder" V 1830 7000 50  0001 C CNN
F 3 "~" H 1900 7000 50  0001 C CNN
	1    1900 7000
	1    0    0    -1  
$EndComp
$Comp
L power:GND #PWR0144
U 1 1
P 2800 7150
F 0 "#PWR0144" H 2800 6900 50  0001 C CNN
F 1 "GND" H 2805 6977 50  0000 C CNN
F 2 "" H 2800 7150 50  0001 C CNN
F 3 "" H 2800 7150 50  0001 C CNN
	1    2800 7150
	1    0    0    -1  
$EndComp
$Comp
L Device:R R_F7
U 1 1
P 2800 7000
F 0 "R_F7" H 2870 7046 50  0000 L CNN
F 1 "10K" H 2870 6955 50  0000 L CNN
F 2 "Resistor_SMD:R_1206_3216Metric_Pad1.42x1.75mm_HandSolder" V 2730 7000 50  0001 C CNN
F 3 "~" H 2800 7000 50  0001 C CNN
	1    2800 7000
	1    0    0    -1  
$EndComp
$Comp
L power:GND #PWR0145
U 1 1
P 3700 7150
F 0 "#PWR0145" H 3700 6900 50  0001 C CNN
F 1 "GND" H 3705 6977 50  0000 C CNN
F 2 "" H 3700 7150 50  0001 C CNN
F 3 "" H 3700 7150 50  0001 C CNN
	1    3700 7150
	1    0    0    -1  
$EndComp
$Comp
L Device:R R_F8
U 1 1
P 3700 7000
F 0 "R_F8" H 3770 7046 50  0000 L CNN
F 1 "10K" H 3770 6955 50  0000 L CNN
F 2 "Resistor_SMD:R_1206_3216Metric_Pad1.42x1.75mm_HandSolder" V 3630 7000 50  0001 C CNN
F 3 "~" H 3700 7000 50  0001 C CNN
	1    3700 7000
	1    0    0    -1  
$EndComp
Connection ~ 1000 6850
Wire Wire Line
	1000 6850 1100 6850
Connection ~ 1900 6850
Wire Wire Line
	1900 6850 2000 6850
Connection ~ 2800 6850
Wire Wire Line
	2800 6850 2900 6850
Connection ~ 3700 6850
Wire Wire Line
	3700 6850 3800 6850
$Comp
L power:GND #PWR0146
U 1 1
P 7250 2600
F 0 "#PWR0146" H 7250 2350 50  0001 C CNN
F 1 "GND" H 7255 2427 50  0000 C CNN
F 2 "" H 7250 2600 50  0001 C CNN
F 3 "" H 7250 2600 50  0001 C CNN
	1    7250 2600
	1    0    0    -1  
$EndComp
$Comp
L Device:R R_tirette1
U 1 1
P 7250 2450
F 0 "R_tirette1" H 7320 2496 50  0000 L CNN
F 1 "10K" H 7320 2405 50  0000 L CNN
F 2 "Resistor_SMD:R_1206_3216Metric_Pad1.42x1.75mm_HandSolder" V 7180 2450 50  0001 C CNN
F 3 "~" H 7250 2450 50  0001 C CNN
	1    7250 2450
	1    0    0    -1  
$EndComp
Connection ~ 7250 2300
Wire Wire Line
	7250 2300 7350 2300
$Comp
L power:+5V #PWR0147
U 1 1
P 7300 2100
F 0 "#PWR0147" H 7300 1950 50  0001 C CNN
F 1 "+5V" V 7315 2228 50  0000 L CNN
F 2 "" H 7300 2100 50  0001 C CNN
F 3 "" H 7300 2100 50  0001 C CNN
	1    7300 2100
	1    0    0    -1  
$EndComp
$EndSCHEMATC
